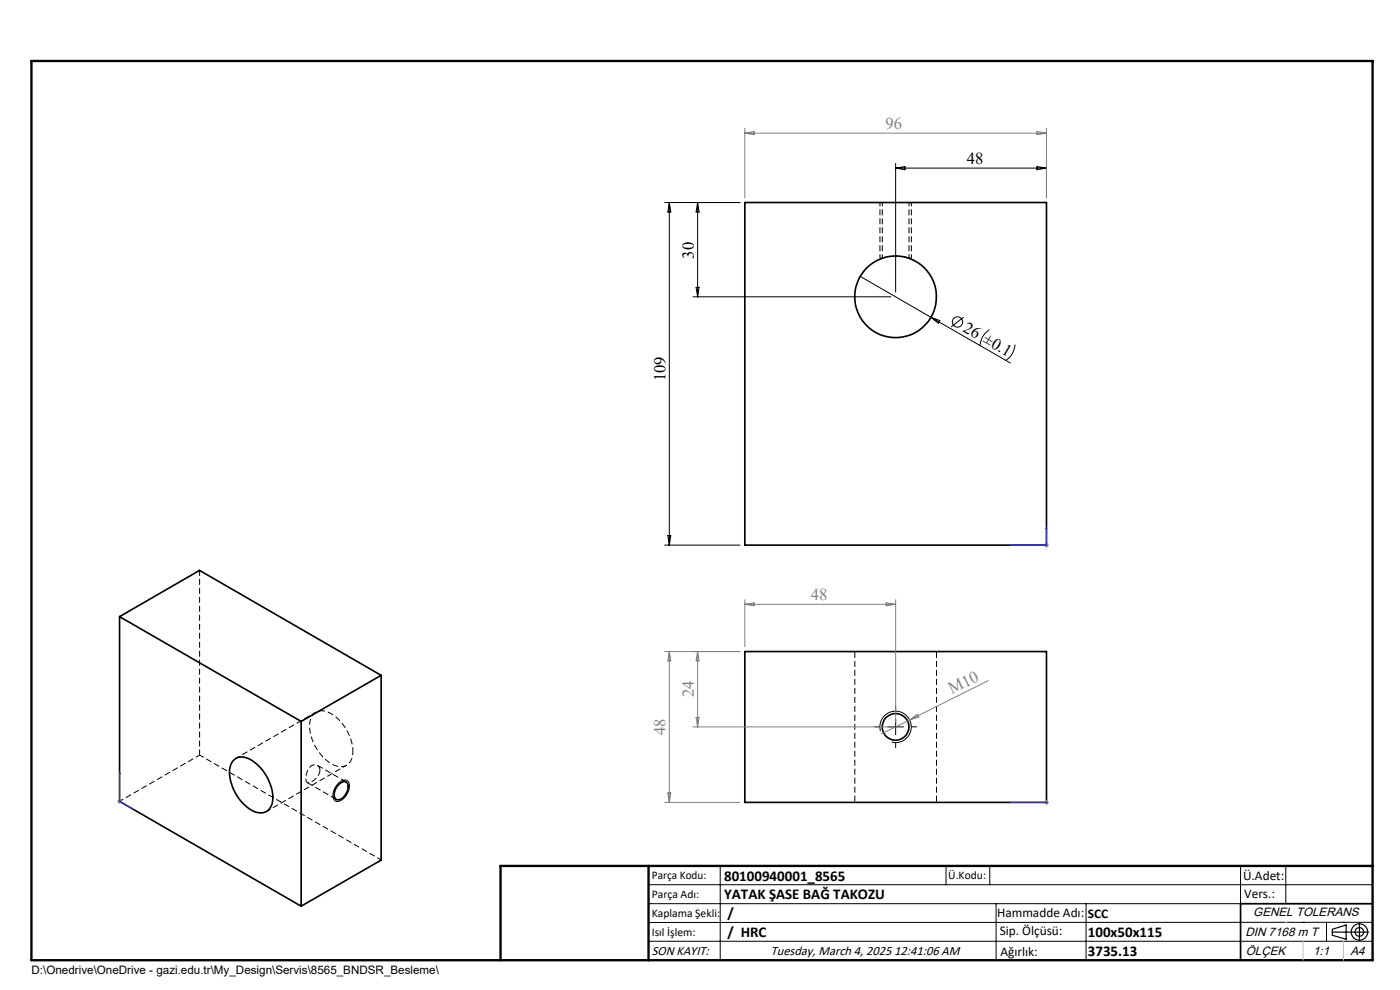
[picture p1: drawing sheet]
<svg xmlns="http://www.w3.org/2000/svg" width="297mm" height="210mm" viewBox="0 0 297 210" stroke-linecap="round" stroke-linejoin="round" font-family="sans-serif">
<path d="M187.2 42.9v11.8" fill="none" stroke="#000" stroke-width=".21" stroke-dasharray="1.3 .6" stroke-dashoffset=".5" stroke-linecap="butt"/>
<path d="M186.7 42.9v11.9M192.8 54.7v-11.8M192.8 54.8l-.7-.3M193.3 54.8v-11.9M67 151.1l-16.9 9.8M74.9 159.3a9.8 9.8 0 0 0-5.5-8.3 2.65 2.65 0 0 0-3.7 2.8 9.7 9.7 0 0 0 5.7 8.7 2.57 2.57 0 0 0 3.4-2.6l.1-.6M42.3 160.2l-16.9 9.8M56.6 172.1l16.9-9.8" fill="none" stroke="#000" stroke-width=".21" stroke-dasharray="1.3 .6" stroke-dashoffset=".4" stroke-linecap="butt"/>
<g fill="none" stroke="#000" stroke-width=".35">
<path d="M158 43h64v72.6h-64zM25.4 130.8l16.9-9.8 38.6 22.3M25.4 130.8l38.5 22.2M25.4 130.8v39.2l38.5 22.2M158 138.2h64v32h-64zM63.9 153v39.2M80.9 143.3l-17 9.7M80.9 143.3v39.1l-17 9.8M49.5 161.3a3.2 3.2 0 0 1 4.4 .3 9.8 9.8 0 0 1 3.9 8.7 2.6 2.6 0 0 1-3.9 1.8 9.7 9.7 0 0 1-5.1-9.1l.2-.9zM71.6 166.7l.3-.3a1.04 1.04 0 0 1 1-.6 1.04 1.04 0 0 1 .9 .7 2.88 2.88 0 0 1-2.2 3.2 1.32 1.32 0 0 1-.6-2zM291.2 191.7h-28v12"/>
<circle cx="190" cy="63" r="8.7"/>
<circle cx="190" cy="154.2" r="2.83"/>
</g>
<path d="M187 54.8h-.3M187.2 54.8h-.2M192.1 54.5h-.3M193.3 54.8h-.5M65.2 166l6.1 3.6M67.9 163.4a1.21 1.21 0 0 0-1-1.2 1.21 1.21 0 0 0-1.3 .7 2.79 2.79 0 0 0-.4 3.1 3 3 0 0 0 2.7-2.6M73.5 165.9l-6.2-3.6" fill="none" stroke="#000" stroke-width=".21" stroke-dasharray="1.3 .6" stroke-linecap="butt"/>
<path d="M42.3 160.2l38.6 22.2" fill="none" stroke="#000" stroke-width=".21" stroke-dasharray="1.3 .6" stroke-dashoffset=".3" stroke-linecap="butt"/>
<path d="M42.3 121v39.2" fill="none" stroke="#000" stroke-width=".21" stroke-dasharray="1.3 .6" stroke-dashoffset=".1" stroke-linecap="butt"/>
<path d="M181.3 138.2v32M198.7 170.2v-32" fill="none" stroke="#000" stroke-width=".21" stroke-dasharray="1.3 .6" stroke-dashoffset="-.1" stroke-linecap="butt"/>
<g fill="none" stroke="#000" stroke-width=".21">
<path d="M190 34.7v27.3M190 35.7h32M190 35.7l2-.4v.7zM220 35.3l2 .4-2 .3zM222 34.7v7.3M141 43h16M142 43l.3 2h-.6zM142 43v72.6M148 43v20M148 43l.3 2h-.6zM182.5 58.6l31.8 18.4M147 63h42"/>
<path d="M147.7 61h.6l-.3 2zM197.5 67.3l1.9 .7-.3 .6zM204.4 67.3l-2.6 2M209.9 69.9a4.3 4.3 0 0 0-2 3.4M215.3 73.1l-.1 .6a4.4 4.4 0 0 1-1.8 2.8M141 115.6h16M141.7 113.6h.6l-.3 2zM186.8 155.1a3.3 3.3 0 0 1 2.9-4.2 3.3 3.3 0 0 1 3.6 3.5 3.3 3.3 0 0 1-4.2 3M188.3 154.2h3.4M190 152.5v3.3M71.8 166.2a1.4 1.4 0 0 1 2.1-.3 3.4 3.4 0 0 1-2.3 4.1 1.34 1.34 0 0 1-.9-1.9l.3-.9zM137.6 187.7h153.6"/>
<path d="M137.6 191.7h153.6M137.6 199.7h153.6M152.8 183.7v20M200.7 183.7v4M210 183.7v4M211.3 191.7v12M230.4 191.7v12M263.2 183.7v20M272.8 183.7v8M276.4 195.6h.1M281.4 195.6v4.1M285 195.6h.1"/>
<path d="M291.2 195.6l-153.6 .1"/>
<circle cx="203.1" cy="68.3" r="1.1"/>
</g>
<g fill="none" stroke="#000" stroke-width=".25">
<path d="M282.6 197.7h7.8M282.6 197.1l3-.9v3l-3-.8zM288.4 195.8v3.8M106.2 203.7h185"/>
<circle cx="288.4" cy="197.7" r="1.74"/>
<circle cx="288.4" cy="197.7" r=".93"/>
</g>
<path d="M214.3 115.6l.4-.1v.2zM222 111.8l.1 .4h-.2zM222 111.8v3.8h-7.7M25.4 163.7v.4l-.1-.1zM25.4 163.7v6.3l2.7 1.5M27.8 171.3l.3 .2h-.3zM214.3 170.2h.4h-.4M214.3 170.2h7.7M221.9 170.2h.2zM222 170.2h.1" fill="none" stroke="#00f" stroke-width=".21"/>
<g fill="none" stroke="#808080" stroke-width=".21">
<path d="M158 27.2v14.8M158 28.2l2-.3v.7zM158 28.2h64M220 27.9l2 .3-2 .4zM222 27.2v14.8M221.5 115.6h1M221.7 115.3l.7 .7M222 115.1v1M222.4 115.3l-.7 .7M141 138.2h16M142 138.2l.3 2h-.6zM142 138.2v32"/>
<path d="M148 138.2v16M148 138.2l.3 2h-.6zM158 127.2v10M158 128.2h32M158 128.2l2-.3v.6zM188 127.9l2 .3-2 .3zM190 127.2v26M147 154.2h42M147.7 152.2h.6l-.3 2zM193 152.7l1.6-1.2 .3 .6zM209.7 144.4l-22.7 11.3M24.9 170h1"/>
<path d="M25 169.6l.7 .7M25.4 169.5v1M25.7 169.6l-.7 .7M141 170.2h16M141.7 168.2h.6l-.3 2zM221.5 170.2h1M221.7 169.9l.7 .7M222 169.7v1M222.4 169.9l-.7 .7"/>
</g>
<path d="M186.7 154.2h-1.2M190 150.8v-1.1M190 157.5v1.2M193.3 154.2h1.2" fill="none" stroke="#000" stroke-width=".21" stroke-dasharray="15.2 1.3 1.3 1.3" stroke-linecap="butt"/>
<path d="M6.7 12.9h284.5v190.8h-284.5zM137.6 183.7v20M291.2 183.7h-185v20" fill="none" stroke="#000" stroke-width=".5"/>
<path d="M276.4 199.7v4M285 199.7v4" fill="none" stroke="#c0c0c0" stroke-width=".21"/>
<path d="M272.8 195.6h.1" fill="none" stroke="#c0c0c0" stroke-width=".25"/>
<g fill="#00f">
<path d="M222 111.8l.1 .4h-.2zM214.3 115.6l.4-.1v.2z"/>
<path d="M27.8 171.3l.3 .2h-.3zM25.4 163.7v.4l-.1-.1zM221.9 170.2h.2zM214.3 170.2h.4z"/>
</g>
<g font-size="3.5" fill="#808080">
<text x="187.8" y="27.4">96</text>
<text x="172" y="127.3">48</text>
<text x="147.2" y="147.9" transform="rotate(-90 147.2 147.9)">24</text>
<text x="201.9" y="147.3" transform="rotate(-26 201.9 147.3)">M10</text>
<text x="141.2" y="155.9" transform="rotate(-90 141.2 155.9)">48</text>
</g>
<g font-size="3.5">
<text x="205.1" y="34.8">48</text>
<text x="147.2" y="54.9" transform="rotate(-90 147.2 54.9)">30</text>
<text x="204.1" y="70.1" transform="rotate(30 204.1 70.1)">26 ±0.1</text>
<text x="141.2" y="80.9" transform="rotate(-90 141.2 80.9)">109</text>
</g>
<g font-size="3.2">
<text x="153.6" y="190.8">YATAK ŞASE BAĞ TAKOZU</text>
<text x="153.6" y="186.8">80100940001_8565</text>
<text x="154.3" y="194.8">/</text>
<text x="154.3" y="198.8">/ HRC</text>
<text x="230.8" y="198.7">100x50x115</text>
<text x="230.8" y="202.8">3735.13</text>
</g>
<g font-size="2.8">
<text x="263.7" y="186.7">Ü.Adet:</text>
<text x="263.9" y="190.5">Vers.:</text>
<text x="211.5" y="194.5">Hammadde Adı:</text>
<text x="230.8" y="194.7">SCC</text>
<text x="138.3" y="202.6">SON KAYIT:</text>
<text x="163.5" y="202.6">Tuesday, March 4, 2025 12:41:06 AM</text>
<text x="212.1" y="198.4">Sip. Ölçüsü:</text>
<text x="212.2" y="202.7">Ağırlık:</text>
</g>
<g font-size="2.6">
<text x="265.9" y="194.4">GENEL TOLERANS</text>
<text x="264.2" y="198.5">DIN 7168 m T</text>
<text x="264.3" y="202.6">ÖLÇEK</text>
<text x="278.5" y="202.6">1:1</text>
<text x="286.5" y="202.6">A4</text>
</g>
<g font-size="2.5">
<text x="138.3" y="186.4">Parça Kodu:</text>
<text x="138.3" y="190.5">Parça Adı:</text>
<text x="201.2" y="186.5">Ü.Kodu:</text>
<text x="138.3" y="194.5">Kaplama Şekli:</text>
<text x="138.3" y="198.6">Isıl İşlem:</text>
<text x="6.7" y="206.7">D:\Onedrive\OneDrive - gazi.edu.tr\My_Design\Servis\8565_BNDSR_Besleme\</text>
</g>
</svg>
